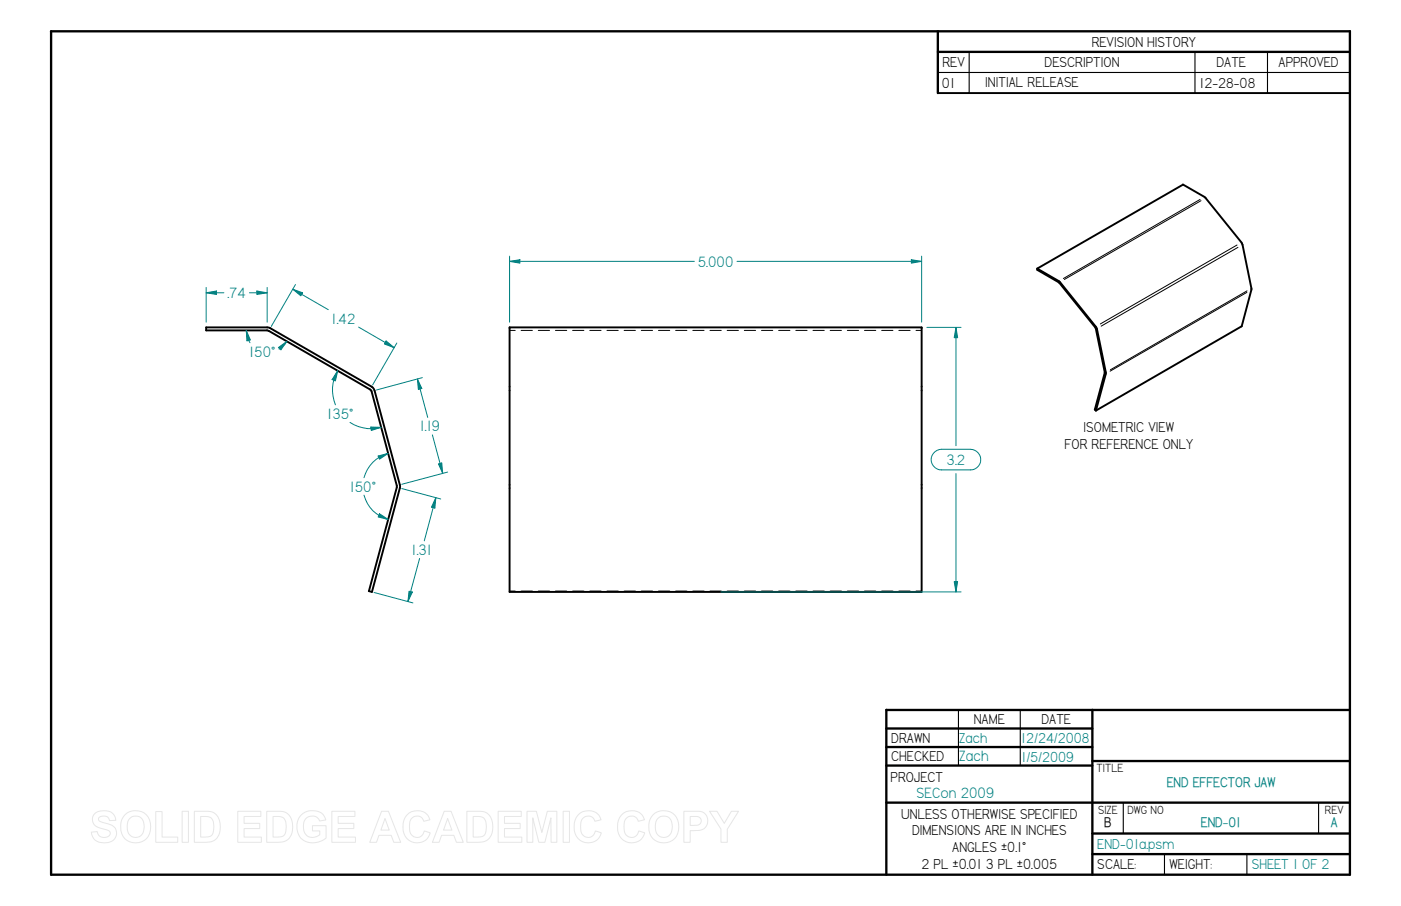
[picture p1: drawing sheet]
<svg xmlns="http://www.w3.org/2000/svg" width="432mm" height="279mm" viewBox="0 0 432 279" stroke-linecap="round" stroke-linejoin="round" font-family="sans-serif">
<g fill="none" stroke="#000" stroke-width=".72">
<path d="M15.7 9.7l400.4-.1v260.1h-400.4zM289.1 9.7v19M289.1 16h127M273.2 218.9v50.8M273.2 218.9h142.9M336.7 218.9v50.8M273.2 224.7h63.5M273.2 230.4h63.5M273.2 236.1h63.5M336.7 234.7h79.4M273.2 247.5h142.9M336.7 257h79.4"/>
<path d="M336.7 263.4h79.4"/>
</g>
<path d="M298.7 16v12.7M368.3 16v12.7M390.7 16v12.7M289.1 22.4h127M295.4 218.9v17.2M314.5 218.9v17.2M346.2 247.6v9.4M406.4 247.6v9.4M358.9 263.4v6.3M384.3 263.4v6.3" fill="none" stroke="#000" stroke-width=".34"/>
<path d="M289.1 28.7h127M364.6 56.9l7 4.2M364.6 56.9l-44.9 25.9M371.6 61l11.1 13.8 .2 .7M382.9 75.4l2.8 14M319.7 82.8l7 4.2 11.2 14 2.9 14.3-3 11.3M319.7 82.8v.4l6.8 4 11.2 14.1 2.8 13.5-3.1 11.5 .4 .3M385.7 89.3l-3 11.4M82.3 101.9l31.7 18.2 .5 .5 7.8 29.7-8.6 32M82.3 101.9h-18.8v-.9h19.3l31.8 18.3 .8 1.1 7.9 29.6-8.7 32.5-.9-.2M382.7 100.6l-44.9 26" fill="none" stroke="#000" stroke-width=".59"/>
<path d="M369.9 61.5l-42.2 24.4M370.2 61.9l-42.2 24.3M381.3 75.6l-42.2 24.3M381.6 76.3l-42.2 24.3M384.3 90.2l-42.2 24.3M384.3 89.7l-42.1 24.3" fill="none" stroke="#000" stroke-width=".31"/>
<path d="M63.5 90.3l3.2-.6v1.1z" fill="none" stroke="#008080" stroke-width=".31"/>
<path d="M63.5 90.3l3.2-.6v1.1z" fill="#008080"/>
<path d="M79.2 89.7l3.1 .6-3.1 .5z" fill="none" stroke="#008080" stroke-width=".31"/>
<path d="M79.2 89.7l3.1 .6-3.1 .5z" fill="#008080"/>
<path d="M63.5 88.6v10.8M63.5 90.3h5.5M76.9 90.3h5.4M82.3 88.6v10.8M90.3 89.2l3 1.1-.6 .9z" fill="none" stroke="#008080" stroke-width=".31"/>
<path d="M90.3 89.2l3 1.1-.6 .9z" fill="#008080"/>
<path d="M119 105.2l2.5 2-3-1.1z" fill="none" stroke="#008080" stroke-width=".31"/>
<path d="M119 105.2l2.5 2-3-1.1z" fill="#008080"/>
<path d="M90.3 89.2l10.9 6.3M91.1 87.8l-7.5 12.9M110.5 100.9l11 6.3M122.3 105.8l-7.4 12.9M128.7 116.9l1.3 2.9-1.1 .3z" fill="none" stroke="#008080" stroke-width=".31"/>
<path d="M128.7 116.9l1.3 2.9-1.1 .3z" fill="#008080"/>
<path d="M135.1 143l1-.2 .3 3.2z" fill="none" stroke="#008080" stroke-width=".31"/>
<path d="M135.1 143l1-.2 .3 3.2z" fill="#008080"/>
<path d="M128.7 116.9l3.1 11.8M130.2 116.5l-14.2 3.8M133.3 134.1l3.1 11.9M134.3 153.5l-.3 3.2-1-.3zM138 145.6l-14.2 3.8" fill="none" stroke="#008080" stroke-width=".31"/>
<path d="M134.3 153.5l-.3 3.2-1-.3z" fill="#008080"/>
<path d="M126.1 182.3l1 .3-1.4 2.9z" fill="none" stroke="#008080" stroke-width=".31"/>
<path d="M126.1 182.3l1 .3-1.4 2.9z" fill="#008080"/>
<path d="M75.9 101.9l1.3 3-1.1 .2zM123.8 150.7l12 3.2M134.3 153.5l-3.5 13.3M129.3 172.2l-3.6 13.3M115.3 182.7l12 3.2" fill="none" stroke="#008080" stroke-width=".31"/>
<path d="M75.9 101.9l1.3 3-1.1 .2z" fill="#008080"/>
<path d="M85.8 107.2l2.6-1.9-1.8 2.6z" fill="none" stroke="#008080" stroke-width=".31"/>
<path d="M85.8 107.2l2.6-1.9-1.8 2.6z" fill="#008080"/>
<path d="M75.9 101.9a7 7 0 0 0 1.1 3.8M88.4 105.3l-.6 .9-1.8 1.5M116.5 140.6l3.1-.8-2.6 1.8z" fill="none" stroke="#008080" stroke-width=".31"/>
<path d="M116.5 140.6l3.1-.8-2.6 1.8z" fill="#008080"/>
<path d="M117 158.5l2.6 1.7-3.1-.8z" fill="none" stroke="#008080" stroke-width=".31"/>
<path d="M117 158.5l2.6 1.7-3.1-.8z" fill="#008080"/>
<path d="M104.1 114.3l-.7 3.2-1-.4zM119.6 139.8a10.5 10.5 0 0 0-7.4 7.5M112.2 152.7a10.3 10.3 0 0 0 7.4 7.5" fill="none" stroke="#008080" stroke-width=".31"/>
<path d="M104.1 114.3l-.7 3.2-1-.4z" fill="#008080"/>
<path d="M114.3 131.7l3.2 .1-3.1 1z" fill="none" stroke="#008080" stroke-width=".31"/>
<path d="M114.3 131.7l3.2 .1-3.1 1z" fill="#008080"/>
<path d="M157.1 80.6l3.1-.5v1.1zM104.1 114.3a11.8 11.8 0 0 0-.7 10.5M107.9 130.3a11.9 11.9 0 0 0 9.6 1.5" fill="none" stroke="#008080" stroke-width=".31"/>
<path d="M157.1 101h127v81.5h-127z" fill="none" stroke="#000" stroke-width=".59"/>
<g fill="none" stroke="#000" stroke-width=".31">
<path d="M157.1 101.9h1.7M160.6 101.9h3.5M165.9 101.9h3.5M171.2 101.9h3.5M176.5 101.9h3.5M181.8 101.9h3.5M187.1 101.9h3.4M192.4 101.9h3.4M197.7 101.9h3.4M202.9 101.9h3.5M208.2 101.9h3.5M213.5 101.9h3.5"/>
<path d="M218.8 101.9h3.5M224.1 101.9h3.5M229.4 101.9h3.5M234.7 101.9h3.5M240 101.9h3.5M245.3 101.9h3.5M250.6 101.9h3.4M255.9 101.9h3.4M261.2 101.9h3.4M266.4 101.9h3.5M271.7 101.9h3.5M277 101.9h3.5"/>
<path d="M282.3 101.9h1.8M157.1 182.3h1.7M160.6 182.3h3.5M165.9 182.3h3.5M171.2 182.3h3.5M176.5 182.3h3.5M181.8 182.3h3.5M187.1 182.3h3.4M192.4 182.3h3.4M197.7 182.3h3.4M202.9 182.3h3.5M208.2 182.3h3.5"/>
<path d="M213.5 182.3h3.5M218.8 182.3h3.5M224.1 182.3h3.5M229.4 182.3h3.5M234.7 182.3h3.5M240 182.3h3.5M245.3 182.3h3.5M250.6 182.3h3.4M255.9 182.3h3.4M261.2 182.3h3.4M266.4 182.3h3.5M271.7 182.3h3.5"/>
<path d="M277 182.3h3.5M282.3 182.3h1.8"/>
</g>
<path d="M157.1 80.6l3.1-.5v1.1z" fill="#008080"/>
<path d="M280.9 80.1l3.2 .5-3.2 .6z" fill="none" stroke="#008080" stroke-width=".31"/>
<path d="M280.9 80.1l3.2 .5-3.2 .6z" fill="#008080"/>
<path d="M157.1 79v20.4M284.1 79v20.4M157.1 80.6h56.9M227.2 80.6h56.9M294.6 101l.5 3.1h-1z" fill="none" stroke="#008080" stroke-width=".31"/>
<path d="M294.6 101l.5 3.1h-1z" fill="#008080"/>
<path d="M294.1 179.4h1l-.5 3.1z" fill="none" stroke="#008080" stroke-width=".31"/>
<path d="M294.1 179.4h1l-.5 3.1z" fill="#008080"/>
<path d="M285.7 101h10.5M294.6 101v36.5M290.1 138.6h9a3.2 3.2 0 0 1 3.2 3.1 3.2 3.2 0 0 1-3.2 3.2h-8.9a3.2 3.2 0 0 1-3.2-3.2 3.2 3.2 0 0 1 3.2-3.1M294.6 146v36.5M222.2 182.5h74" fill="none" stroke="#008080" stroke-width=".31"/>
<g fill="none" stroke="#e6e6e6" stroke-width=".31">
<path d="M29.1 251a4.6 4.6 0 0 1 6 .2l.6 1.8-2 .1a1.81 1.81 0 0 0-1.5-1.5 1.81 1.81 0 0 0-1.8 1 2 2 0 0 0 2 1.2 3.6 3.6 0 0 1 3.5 2.7 3.1 3.1 0 0 1-3.8 3.4 3.4 3.4 0 0 1-3.9-3.3l1.8-.1a2.1 2.1 0 0 0 1.8 1.8 2.1 2.1 0 0 0 2.2-1.3 1.81 1.81 0 0 0-1.9-1.3 3.5 3.5 0 0 1-3.6-3l.2-1.1zM38.5 251.2a4.8 4.8 0 0 1 5.8-.5 4.8 4.8 0 0 1 2.1 5.4 4.7 4.7 0 0 1-5.5 3.8 4.7 4.7 0 0 1-3.7-5.6l.4-1.7zM39.9 252.5a2.56 2.56 0 0 1 2.8-.7 2.56 2.56 0 0 1 1.7 2.4 3.1 3.1 0 0 1-2 4 2.71 2.71 0 0 1-3.2-3.3 3.5 3.5 0 0 1 .7-2.4zM48 250.3h2v7.8h4.8v1.7h-6.8zM56.1 250.2h2v9.6h-2zM59.9 250.2h4.1a3.8 3.8 0 0 1 3.9 4.2 4.4 4.4 0 0 1-3 5.2l-5 .2zM61.8 251.8h1.9a2.51 2.51 0 0 1 2.2 3.2 3.2 3.2 0 0 1-1 2.9l-3.1 .2zM73.3 250.2h7.1v1.6h-5.2v2.1h4.9v1.6h-4.9v2.6h5.4v1.7h-7.3zM82.2 250.2h4.1a3.8 3.8 0 0 1 3.9 4.2 4.4 4.4 0 0 1-3 5.2l-5 .2zM84.2 251.8h1.8a2.51 2.51 0 0 1 2.2 3.2 3.2 3.2 0 0 1-1 2.9l-3 .2zM92.9 251.2a5.1 5.1 0 0 1 6.7 0l.8 1.7-1.9 .3a2.65 2.65 0 0 0-3.2-1.4 2.65 2.65 0 0 0-1.8 3 2.95 2.95 0 0 0 1.6 3.2 2.95 2.95 0 0 0 3.5-.6v-1.2h-2.3v-1.6h4.2v3.8a5.8 5.8 0 0 1-8.1-.4 5.5 5.5 0 0 1 .5-6.8zM102.3 250.2h7.1v1.6h-5.2v2.1h4.9v1.6h-4.9v2.6h5.4v1.7h-7.3z"/>
<path d="M117.6 250.2h2.1l3.8 9.6h-2.1l-.8-2.2h-3.8l-.8 2.2h-2zM118.7 252.4l1.3 3.6h-2.6zM125.4 251.3a4.1 4.1 0 0 1 7.1 1.5l-1.9 .5a2.22 2.22 0 0 0-2.6-1.6 2.22 2.22 0 0 0-1.8 2.4v.8a2.6 2.6 0 0 0 2.7 3.3l1.3-.7 .6-1.3 1.8 .6a4.3 4.3 0 0 1-5 3 4.3 4.3 0 0 1-3.4-4.7 5 5 0 0 1 1.2-3.8zM136.9 250.2h2.1l3.8 9.6h-2.1l-.8-2.2h-3.8l-.8 2.2h-2zM138 252.4l1.3 3.6h-2.6zM143.9 250.2h4.1a3.8 3.8 0 0 1 3.8 4.2 4.4 4.4 0 0 1-3 5.2l-4.9 .2zM145.8 251.8h1.9a2.51 2.51 0 0 1 2.2 3.2 3.2 3.2 0 0 1-1.1 2.9l-3 .2zM153.5 250.2h7.2v1.6h-5.2v2.1h4.8v1.6h-4.8v2.6h5.3v1.7h-7.3zM162.4 250.2h2.9l1.7 6.5 1.7-6.5h2.9v9.6h-1.8v-7.6l-1.9 7.6h-1.8l-1.9-7.6v7.6h-1.8zM173.6 250.2h1.9v9.6h-1.9zM178.2 251.3a4.1 4.1 0 0 1 7.1 1.5l-2 .5a2.22 2.22 0 0 0-2.5-1.6 2.22 2.22 0 0 0-1.8 2.4l-.1 .8a2.6 2.6 0 0 0 2.8 3.3l1.3-.7 .5-1.3 1.8 .6a4.3 4.3 0 0 1-5 3 4.3 4.3 0 0 1-3.3-4.7 5 5 0 0 1 1.2-3.8zM191.6 251.3a4.1 4.1 0 0 1 7 1.5l-1.9 .5a2.22 2.22 0 0 0-2.5-1.6 2.22 2.22 0 0 0-1.8 2.4l-.1 .8a2.6 2.6 0 0 0 2.8 3.3l1.2-.7 .6-1.3 1.8 .6a4.3 4.3 0 0 1-5 3 4.3 4.3 0 0 1-3.4-4.7 5 5 0 0 1 1.3-3.8z"/>
<path d="M201.3 251.2a4.8 4.8 0 0 1 5.7-.5 4.8 4.8 0 0 1 2.1 5.4 4.7 4.7 0 0 1-5.5 3.8 4.7 4.7 0 0 1-3.6-5.6l.4-1.7zM202.7 252.5a2.56 2.56 0 0 1 2.8-.7 2.56 2.56 0 0 1 1.6 2.4 3.1 3.1 0 0 1-2 4 2.71 2.71 0 0 1-3.1-3.3 3.5 3.5 0 0 1 .7-2.4zM210.8 250.2h4.5a2.99 2.99 0 0 1 2.8 3.4 2.99 2.99 0 0 1-3.5 2.5l-1.9 .1v3.6h-1.9zM212.7 251.8h2.1a1.39 1.39 0 0 1 1.3 1.7 1.39 1.39 0 0 1-1.8 1l-1.6 .1zM218.7 250.2h2.3l2.2 3.7 2.2-3.7h2.2l-3.4 5.5v4.1h-2v-4.1z"/>
</g>
<g font-size="5.2" fill="#008080">
<text x="215.1" y="82.2">5.000</text>
<text x="70.1" y="91.9">.74</text>
<text x="102.2" y="99.8">1.42</text>
<text x="76.8" y="110">150°</text>
<text x="100.9" y="129.1">135°</text>
<text x="129.4" y="133">1.19</text>
<text x="291.8" y="143.3">3.2</text>
<text x="107.8" y="151.6">150°</text>
<text x="126.8" y="171.1">1.31</text>
<text x="295.7" y="234.7">Zach</text>
<text x="282.5" y="246.1">SECon 2009</text>
</g>
<g font-size="5">
<text x="336.5" y="14.4">REVISION HISTORY</text>
<text x="290.4" y="20.7">REV</text>
<text x="321.9" y="20.7">DESCRIPTION</text>
<text x="374.9" y="20.7">DATE</text>
<text x="394.1" y="20.7">APPROVED</text>
<text x="290.3" y="27.2">01</text>
<text x="303.7" y="26.8">INITIAL RELEASE</text>
<text x="369.7" y="27.1">12-28-08</text>
<text x="333.9" y="133.3">ISOMETRIC VIEW</text>
<text x="328.1" y="138.3">FOR REFERENCE ONLY</text>
<text x="300.1" y="223.4">NAME</text>
<text x="321" y="223.4">DATE</text>
<text x="274.7" y="229.1">DRAWN</text>
<text x="274.7" y="234.8">CHECKED</text>
<text x="274.5" y="241.2">PROJECT</text>
<text x="277.7" y="252.6">UNLESS OTHERWISE SPECIFIED</text>
<text x="281.1" y="257.6">DIMENSIONS ARE IN INCHES</text>
<text x="293.5" y="262.8">ANGLES ±0.1°</text>
<text x="284" y="267.8">2 PL ±0.01 3 PL ±0.005</text>
<text x="338.2" y="268.1">SCALE:</text>
<text x="360.4" y="268.1">WEIGHT:</text>
</g>
<g font-size="5" fill="#008080">
<text x="295.7" y="229">Zach</text>
<text x="314.7" y="229.1">12/24/2008</text>
<text x="314.9" y="234.9">1/5/2009</text>
<text x="338.2" y="261.7">END-01a.psm</text>
<text x="385.8" y="268.1">SHEET 1 OF 2</text>
</g>
<g font-size="4.8" fill="#008080">
<text x="359.6" y="242.7">END EFFECTOR JAW</text>
<text x="370.1" y="255.1">END-01</text>
<text x="410.2" y="255.1">A</text>
</g>
<text font-size="4.8" x="340.3" y="255.1">B</text>
<g font-size="4.1">
<text x="337.9" y="238.1">TITLE</text>
<text x="338.4" y="251">SIZE</text>
<text x="347.5" y="251">DWG NO</text>
<text x="408.3" y="251">REV</text>
</g>
</svg>
